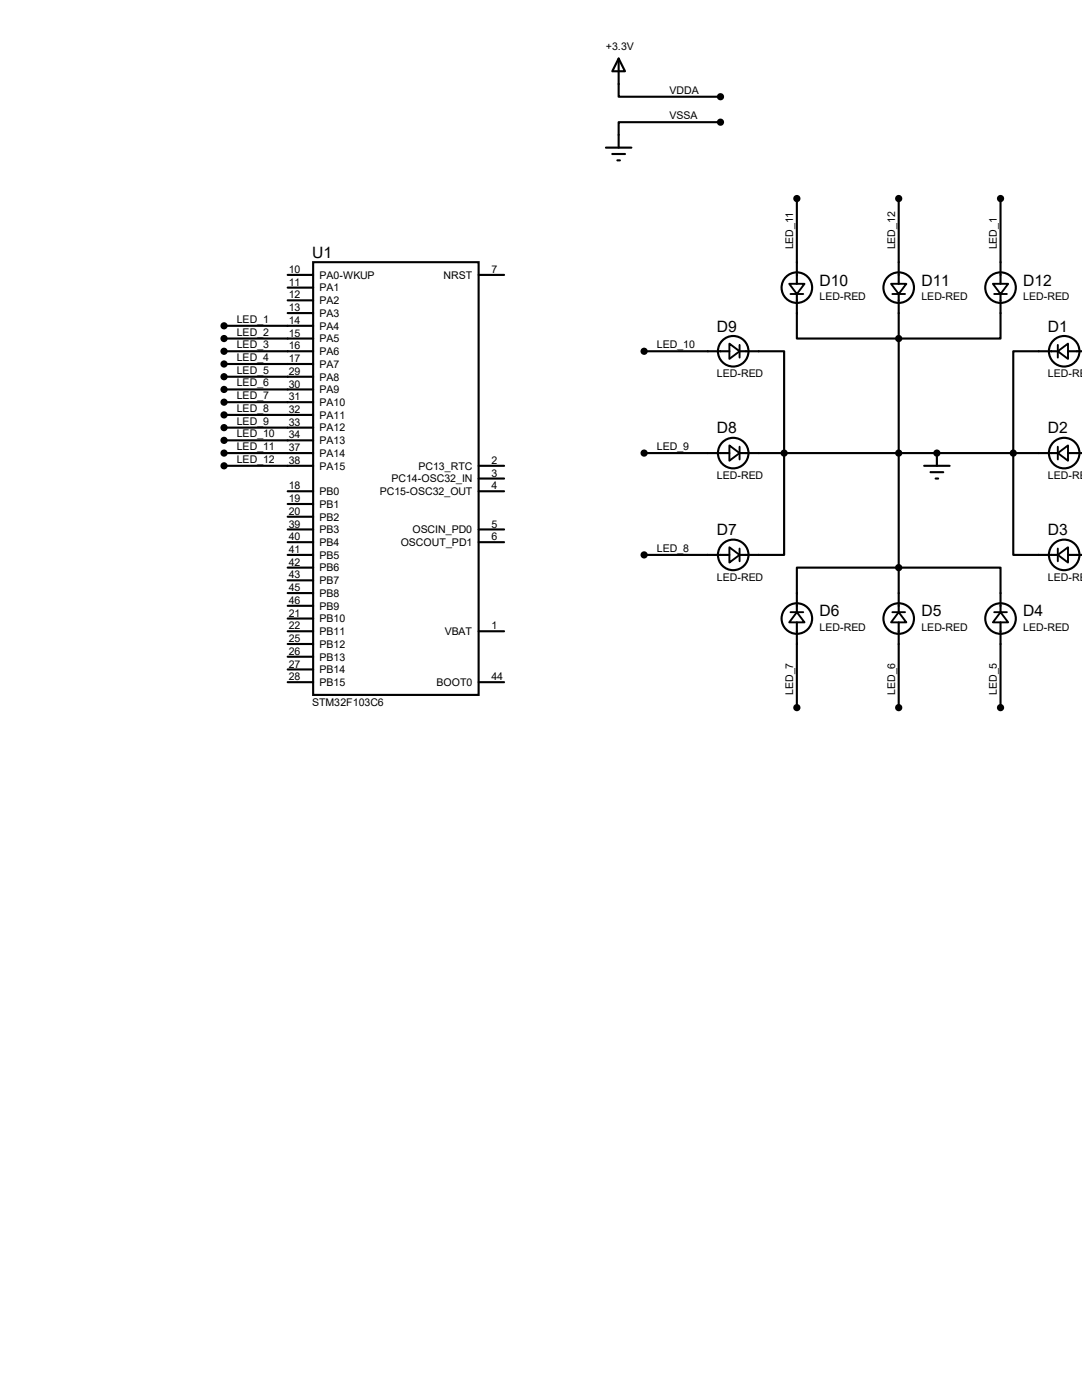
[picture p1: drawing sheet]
<svg xmlns="http://www.w3.org/2000/svg" width="216mm" height="279mm" viewBox="0 0 216 279" stroke-linecap="round" stroke-linejoin="round" font-family="sans-serif">
<g fill="none" stroke="#000" stroke-width=".42">
<path d="M123.4 11.7l1.3 2.5h-2.5zM123.4 11.7v7.6h20.4M120.9 29.5h5.1M122.2 30.7h2.5M123.2 32h.5M143.8 24.4h-20.4v5.1M159 39.6v17M179.3 39.6v17M199.6 39.6v17M57.4 54.9h5.1M57.4 59.9h5.1M57.4 57.4h5.1"/>
<path d="M62.5 52.3h33v86.4h-33zM95.5 54.9h5.1M159 58.7v8.9h40.6v-8.9M179.3 58.7v63.5M44.7 65h17.8M44.7 67.6h17.8M44.7 70.1h17.8M44.7 72.6h17.8M44.7 75.2h17.8M44.7 77.7h17.8M57.4 62.5h5.1M128.5 70.1h17"/>
<path d="M147.6 70.1h8.9v40.6h-8.9M211.1 70.1h-8.9v40.6h8.9M213.1 70.1h2.8M44.7 90.4h17.8M44.7 80.3h17.8M44.7 82.8h17.8M44.7 85.3h17.8M44.7 87.9h17.8M44.7 93h17.8M57.4 98h5.1M95.5 93h5.1M95.5 98h5.1"/>
<path d="M95.5 95.5h5.1M128.5 90.4h17M147.6 90.4h63.5M184.4 93h5.1M185.7 94.2h2.5M186.7 95.5h.5M186.9 90.4v2.6M213.1 90.4h2.8M57.4 110.7h5.1M57.4 105.7h5.1M57.4 108.2h5.1M57.4 118.4h5.1"/>
<path d="M57.4 100.6h5.1M57.4 103.1h5.1M57.4 113.3h5.1M57.4 115.8h5.1M95.5 105.7h5.1M95.5 108.2h5.1M128.5 110.7h17M213.1 110.7h2.8M57.4 136.1h5.1M57.4 120.9h5.1M57.4 123.4h5.1M57.4 126h5.1"/>
<path d="M57.4 128.5h5.1M57.4 131.1h5.1M57.4 133.6h5.1M95.5 136.1h5.1M95.5 126h5.1M159 122.2v-8.9h40.6v8.9M159 124.2v17M179.3 124.2v17M199.6 124.2v17"/>
<circle cx="159" cy="57.4" r="3"/>
<circle cx="179.3" cy="57.4" r="3"/>
<circle cx="199.6" cy="57.4" r="3"/>
<circle cx="146.3" cy="70.1" r="3"/>
<circle cx="212.3" cy="70.1" r="3"/>
<circle cx="146.3" cy="90.4" r="3"/>
<circle cx="212.3" cy="90.4" r="3"/>
<circle cx="146.3" cy="110.7" r="3"/>
<circle cx="212.3" cy="110.7" r="3"/>
<circle cx="159" cy="123.4" r="3"/>
<circle cx="179.3" cy="123.4" r="3"/>
<circle cx="199.6" cy="123.4" r="3"/>
</g>
<circle cx="186.9" cy="90.4" r=".21" fill="#000"/>
<g fill="#000" stroke="#000" stroke-width=".42">
<circle cx="143.8" cy="19.3" r=".51"/>
<circle cx="143.8" cy="24.4" r=".51"/>
<circle cx="159" cy="39.6" r=".51"/>
<circle cx="179.3" cy="39.6" r=".51"/>
<circle cx="199.6" cy="39.6" r=".51"/>
<circle cx="44.7" cy="65" r=".51"/>
<circle cx="44.7" cy="70.1" r=".51"/>
<circle cx="44.7" cy="72.6" r=".51"/>
<circle cx="44.7" cy="75.2" r=".51"/>
<circle cx="44.7" cy="77.7" r=".51"/>
<circle cx="44.7" cy="67.6" r=".51"/>
<circle cx="128.5" cy="70.1" r=".51"/>
<circle cx="179.3" cy="67.6" r=".51"/>
<circle cx="44.7" cy="85.3" r=".51"/>
<circle cx="44.7" cy="87.9" r=".51"/>
<circle cx="44.7" cy="82.8" r=".51"/>
<circle cx="44.7" cy="90.4" r=".51"/>
<circle cx="44.7" cy="93" r=".51"/>
<circle cx="44.7" cy="80.3" r=".51"/>
<circle cx="128.5" cy="90.4" r=".51"/>
<circle cx="156.5" cy="90.4" r=".51"/>
<circle cx="179.3" cy="90.4" r=".51"/>
<circle cx="186.9" cy="90.4" r=".51"/>
<circle cx="202.2" cy="90.4" r=".51"/>
<circle cx="128.5" cy="110.7" r=".51"/>
<circle cx="179.3" cy="113.3" r=".51"/>
<circle cx="159" cy="141.2" r=".51"/>
<circle cx="179.3" cy="141.2" r=".51"/>
<circle cx="199.6" cy="141.2" r=".51"/>
</g>
<g fill="none" stroke="#000" stroke-width=".38">
<path d="M157.5 56.6h3l-1.5 2.1zM157.7 58.7h2.6M177.8 56.6h3l-1.5 2.1zM178.1 58.7h2.5M198.1 56.6h3.1l-1.6 2.1zM198.4 58.7h2.5M145.5 68.6l2.1 1.5-2.1 1.5zM147.6 68.8v2.6M211.1 70.1l2-1.5v3zM211.1 68.8v2.6M145.5 88.9l2.1 1.5-2.1 1.5zM147.6 89.2v2.5"/>
<path d="M211.1 90.4l2-1.5v3zM211.1 89.2v2.5M145.5 109.2l2.1 1.5-2.1 1.6zM147.6 109.5v2.5M211.1 110.7l2-1.5v3.1zM211.1 109.5v2.5M157.7 122.2h2.6M159 122.2l1.5 2h-3zM178.1 122.2h2.5M179.3 122.2l1.5 2h-3zM198.4 122.2h2.5M199.6 122.2l1.6 2h-3.1z"/>
</g>
<g font-size="3.1">
<text x="62.3" y="51.4">U1</text>
<text x="163.5" y="57">D10</text>
<text x="183.9" y="57">D11</text>
<text x="204.2" y="57">D12</text>
<text x="143" y="66.2">D9</text>
<text x="209.1" y="66.2">D1</text>
<text x="143" y="86.5">D8</text>
<text x="209.1" y="86.5">D2</text>
<text x="143" y="106.8">D7</text>
<text x="209.1" y="106.8">D3</text>
<text x="163.5" y="123">D6</text>
<text x="183.9" y="123">D5</text>
<text x="204.2" y="123">D4</text>
</g>
<g font-size="2.1">
<text x="120.9" y="9.9">+3.3V</text>
<text x="133.6" y="23.8">VSSA</text>
<text x="133.6" y="18.7">VDDA</text>
<text x="158.3" y="49.8" transform="rotate(-90 158.3 49.8)">LED_11</text>
<text x="178.6" y="49.8" transform="rotate(-90 178.6 49.8)">LED_12</text>
<text x="198.9" y="49.8" transform="rotate(-90 198.9 49.8)">LED_1</text>
<text x="57.6" y="54.5">10</text>
<text x="57.6" y="59.6">12</text>
<text x="57.6" y="57">11</text>
<text x="63.8" y="55.6">PA0-WKUP</text>
<text x="63.8" y="58.2">PA1</text>
<text x="88.5" y="55.6">NRST</text>
<text x="98" y="54.5">7</text>
<text x="163.5" y="59.9">LED-RED</text>
<text x="183.9" y="59.9">LED-RED</text>
<text x="204.2" y="59.9">LED-RED</text>
<text x="47.2" y="64.4">LED_1</text>
<text x="57.6" y="62.1">13</text>
<text x="57.6" y="64.6">14</text>
<text x="63.8" y="60.7">PA2</text>
<text x="63.8" y="63.2">PA3</text>
<text x="63.8" y="65.8">PA4</text>
<text x="47.2" y="67">LED_2</text>
<text x="47.2" y="69.5">LED_3</text>
<text x="57.6" y="67.2">15</text>
<text x="57.6" y="69.7">16</text>
<text x="63.8" y="68.3">PA5</text>
<text x="63.8" y="70.9">PA6</text>
<text x="131.1" y="69.5">LED_10</text>
<text x="47.2" y="72.1">LED_4</text>
<text x="47.2" y="74.6">LED_5</text>
<text x="47.2" y="77.1">LED_6</text>
<text x="57.6" y="72.3">17</text>
<text x="57.6" y="74.8">29</text>
<text x="57.6" y="77.3">30</text>
<text x="63.8" y="73.4">PA7</text>
<text x="63.8" y="75.9">PA8</text>
<text x="143" y="75.3">LED-RED</text>
<text x="209.1" y="75.3">LED-RED</text>
<text x="47.2" y="79.7">LED_7</text>
<text x="47.2" y="82.2">LED_8</text>
<text x="57.6" y="79.9">31</text>
<text x="57.6" y="82.4">32</text>
<text x="63.8" y="78.5">PA9</text>
<text x="63.8" y="81">PA10</text>
<text x="63.8" y="83.6">PA11</text>
<text x="47.2" y="84.8">LED_9</text>
<text x="47.2" y="87.3">LED_10</text>
<text x="47.2" y="89.8">LED_11</text>
<text x="57.6" y="85">33</text>
<text x="57.6" y="87.5">34</text>
<text x="63.8" y="86.1">PA12</text>
<text x="63.8" y="88.6">PA13</text>
<text x="131.1" y="89.8">LED_9</text>
<text x="47.2" y="92.4">LED_12</text>
<text x="57.6" y="90">37</text>
<text x="57.6" y="92.6">38</text>
<text x="63.8" y="91.2">PA14</text>
<text x="63.8" y="93.7">PA15</text>
<text x="83.5" y="93.7">PC13_RTC</text>
<text x="98" y="92.6">2</text>
<text x="98" y="95.1">3</text>
<text x="143" y="95.6">LED-RED</text>
<text x="209.1" y="95.6">LED-RED</text>
<text x="57.6" y="97.7">18</text>
<text x="57.6" y="100.2">19</text>
<text x="63.8" y="98.8">PB0</text>
<text x="63.8" y="101.3">PB1</text>
<text x="75.8" y="98.8">PC15-OSC32_OUT</text>
<text x="78.1" y="96.3">PC14-OSC32_IN</text>
<text x="98" y="97.7">4</text>
<text x="57.6" y="102.7">20</text>
<text x="57.6" y="105.3">39</text>
<text x="57.6" y="107.8">40</text>
<text x="63.8" y="103.9">PB2</text>
<text x="63.8" y="106.4">PB3</text>
<text x="82.3" y="106.4">OSCIN_PD0</text>
<text x="98" y="105.3">5</text>
<text x="98" y="107.8">6</text>
<text x="57.6" y="110.4">41</text>
<text x="57.6" y="112.9">42</text>
<text x="63.8" y="109">PB4</text>
<text x="63.8" y="111.5">PB5</text>
<text x="80" y="109">OSCOUT_PD1</text>
<text x="131.1" y="110.2">LED_8</text>
<text x="57.6" y="118">45</text>
<text x="57.6" y="115.4">43</text>
<text x="63.8" y="119.1">PB8</text>
<text x="63.8" y="114">PB6</text>
<text x="63.8" y="116.6">PB7</text>
<text x="143" y="116">LED-RED</text>
<text x="209.1" y="116">LED-RED</text>
<text x="57.6" y="120.5">46</text>
<text x="57.6" y="123.1">21</text>
<text x="57.6" y="125.6">22</text>
<text x="63.8" y="121.7">PB9</text>
<text x="63.8" y="124.2">PB10</text>
<text x="98" y="125.6">1</text>
<text x="163.5" y="125.9">LED-RED</text>
<text x="183.9" y="125.9">LED-RED</text>
<text x="204.2" y="125.9">LED-RED</text>
<text x="57.6" y="128.1">25</text>
<text x="57.6" y="130.7">26</text>
<text x="63.8" y="126.7">PB11</text>
<text x="63.8" y="129.3">PB12</text>
<text x="63.8" y="131.8">PB13</text>
<text x="88.7" y="126.7">VBAT</text>
<text x="57.6" y="133.2">27</text>
<text x="57.6" y="135.8">28</text>
<text x="63.8" y="134.4">PB14</text>
<text x="63.8" y="136.9">PB15</text>
<text x="87.1" y="136.9">BOOT0</text>
<text x="98" y="135.8">44</text>
<text x="62.3" y="140.8">STM32F103C6</text>
<text x="158.3" y="138.7" transform="rotate(-90 158.3 138.7)">LED_7</text>
<text x="178.6" y="138.7" transform="rotate(-90 178.6 138.7)">LED_6</text>
<text x="198.9" y="138.7" transform="rotate(-90 198.9 138.7)">LED_5</text>
</g>
</svg>
